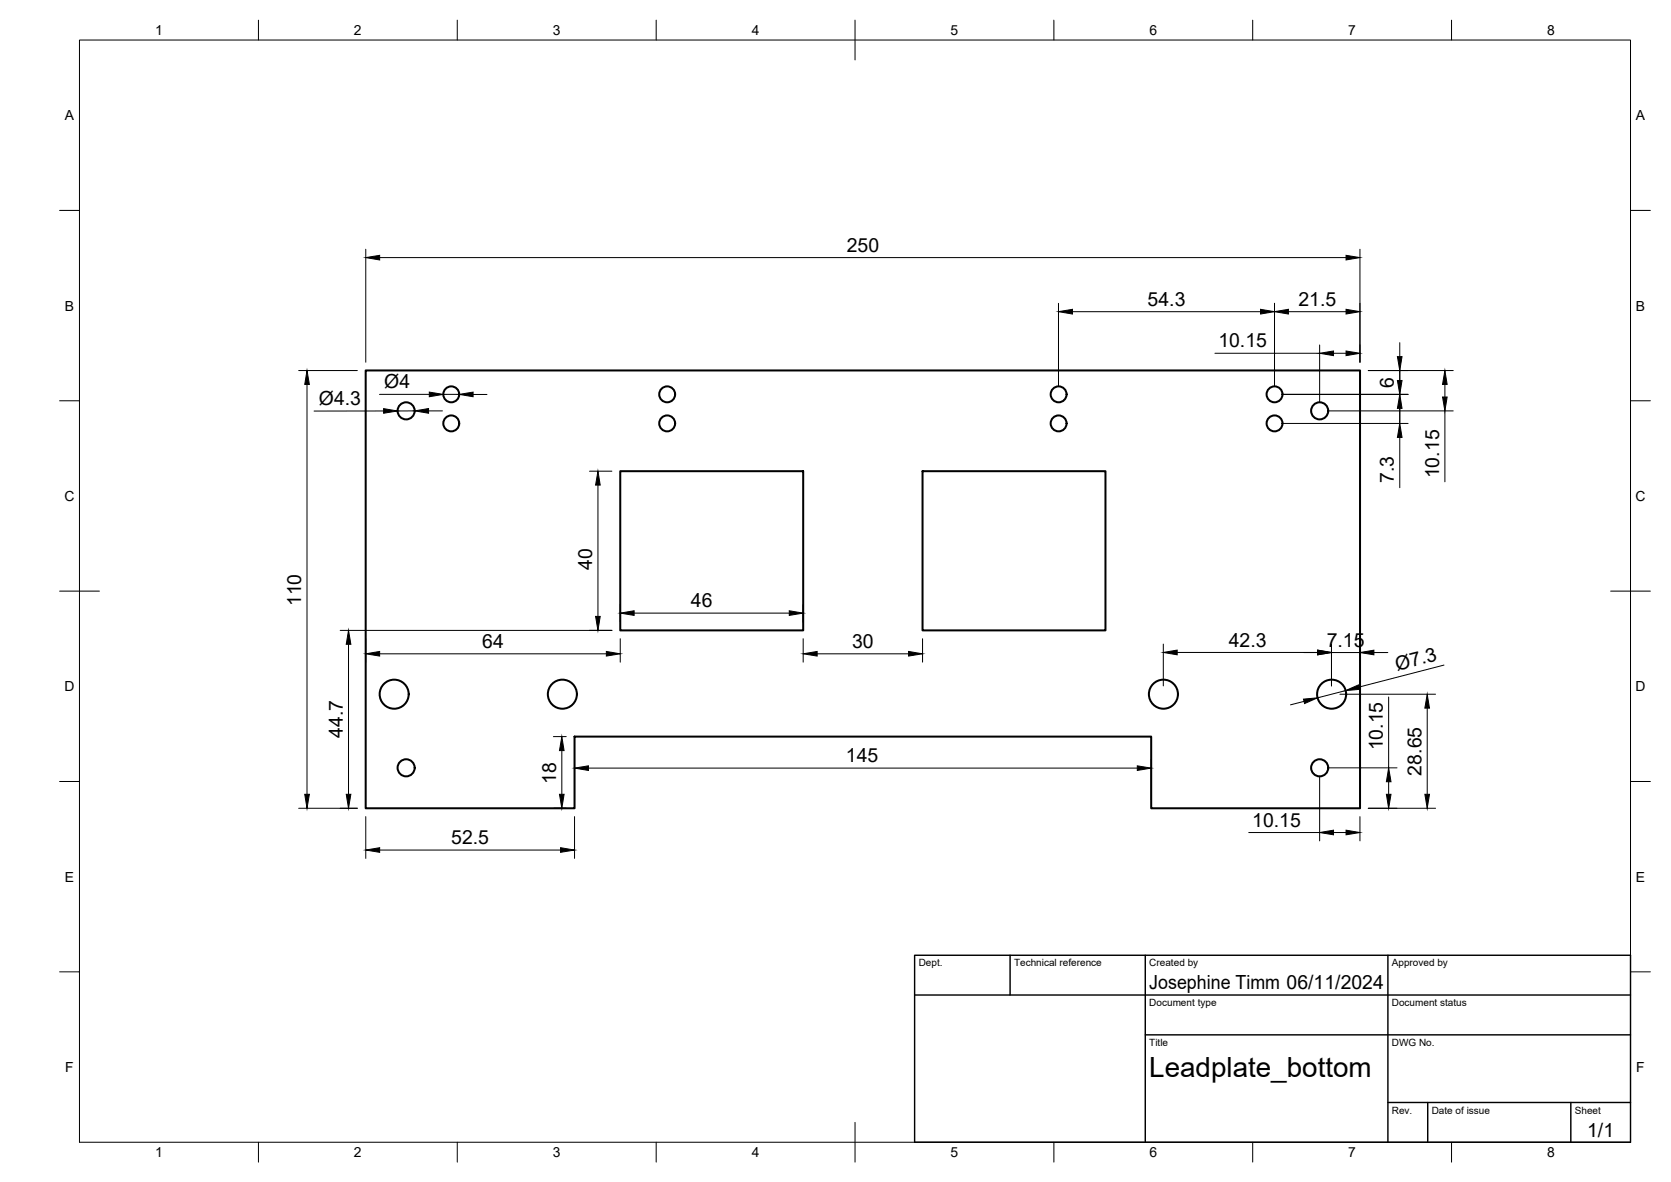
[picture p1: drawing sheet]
<svg xmlns="http://www.w3.org/2000/svg" width="420mm" height="297mm" viewBox="0 0 420 297" stroke-linecap="round" stroke-linejoin="round" font-family="sans-serif">
<!-- layer: Visible -->
<g fill="none" stroke="#000" stroke-width=".51">
<path d="M91.9 93.1h250.1v110h-52.5v-18h-145v18h-52.6zM156 118.4h46v40h-46zM232 118.4h46v40h-46z"/>
<circle cx="113.5" cy="99.1" r="2"/>
<circle cx="167.8" cy="99.1" r="2"/>
<circle cx="266.2" cy="99.1" r="2"/>
<circle cx="320.5" cy="99.1" r="2"/>
<circle cx="102.1" cy="103.2" r="2.15"/>
<circle cx="113.5" cy="106.4" r="2"/>
<circle cx="167.8" cy="106.4" r="2"/>
<circle cx="266.2" cy="106.4" r="2"/>
<circle cx="320.5" cy="106.4" r="2"/>
<circle cx="331.8" cy="103.2" r="2.15"/>
<circle cx="99.1" cy="174.5" r="3.7"/>
<circle cx="141.4" cy="174.5" r="3.7"/>
<circle cx="292.5" cy="174.5" r="3.7"/>
<circle cx="334.8" cy="174.5" r="3.7"/>
<circle cx="102.1" cy="193" r="2.15"/>
<circle cx="331.8" cy="193" r="2.15"/>
</g>
<!-- layer: BORDER -->
<g fill="none" stroke="#000" stroke-width=".25">
<path d="M20 10.1h390v276.9h-390zM65 5.1v5M115 5.1v5M165 5.1v5M215 5.1v10M265 5.1v5M315 5.1v5M365 5.1v5M15 52.9h5M410 52.9h5M15 100.7h5M410 100.7h5"/>
<path d="M15 148.6h10M405 148.6h10M15 196.4h5M410 196.4h5M15 244.2h5M410 244.2h5M65 287v5M115 287v5M165 287v5M215 282.1v9.9M265 287v5M315 287v5"/>
<path d="M365 287v5"/>
</g>
<!-- layer: TITLEBLOCK -->
<path d="M230 240.1h180v46.9h-180zM230 250h180M254 240.1v9.9M288 240.1v46.9M349 240.1v46.9M288 260.1h122M349 277.1h61M359 277.1v9.9M395 277.1v9.9" fill="none" stroke="#000" stroke-width=".36"/>
<!-- layer: FD_Dimensions -->
<g fill="none" stroke="#000" stroke-width=".25">
<path d="M92 62.6v28.4M95.5 64.7h243M266.1 76.2v20.8M269.7 78.3h47.2M320.5 76.2v20.8M324 78.3h14.5M341.9 62.6v28.4M75.1 93.1h14.8M77.2 96.6v103M95.4 99.1h12.5M111.5 99.1h4M119 99.1h3.4"/>
<path d="M305.5 88.8h26.3M322.6 99.1h31.5M331.8 86.7v14.5M335.3 88.8h3.2M344 93.1h21.4M352 86.1v3.5M352 92.1v14.3M363.3 96.6v3.2M96.5 103.3h-17.5M104.3 103.3h-4.4M107.8 103.3h3.5M148.2 118.4h5.7"/>
<path d="M322.6 106.4h31.5M333.9 103.3h31.5M352 109.9v12.7M363.3 103.3v17.8M150.3 121.9v33M85.5 158.4h68.4M156 152v4.3M159.4 154.1h39.1M202 152v4.3M87.6 161.9v37.7M92 160.5v5.9M95.5 164.3h57"/>
<path d="M156 160.5v5.9M202 160.5v5.9M205.5 164.3h23M232 160.5v5.9M292.5 161.9v10.5M296 164h35.3M327.8 164h3.5M327.9 176.3l-3.4 .8M334.8 161.9v10.5M334.8 164h7.1M336.9 174.5h24.1M338.3 173.6l-7 1.8"/>
<path d="M341.9 164.1v2M345.5 164h3.5M349.2 175.2v17.8M358.9 178v21.6M363.1 167.1l-21.4 5.6M139.1 185.1h3.3M141.3 188.6v11M144.5 190.9v10.1M148 193h138M289.5 190.9v10.1M331.8 195.1v16.2M333.9 193h17.4"/>
<path d="M349.2 196.5v3.1M75.1 203.1h14.8M92 205.2v10.5M95.5 213.6h45.4M139.1 203.1h3.3M144.5 205.2v10.5M314 209.2h17.8M335.3 209.2h3.2M341.9 205.2v6.1M344 203.1h17"/>
</g>
<g fill="#000" stroke="#000" stroke-width=".25">
<path d="M92 64.7l3.5-.5v1.1zM266.1 78.3l3.6-.6v1.2zM316.9 77.7l3.6 .6-3.6 .6zM320.5 78.3l3.5-.6v1.2zM338.5 64.2l3.4 .5-3.4 .6zM338.5 77.7l3.4 .6-3.4 .6zM77.2 93.1l.6 3.5h-1.2zM107.9 98.5l3.6 .6-3.6 .6zM115.5 99.1l3.5-.6v1.2zM331.8 88.8l3.5-.6v1.2zM338.5 88.2l3.4 .6-3.4 .6zM351.4 89.6h1.1l-.5 3.5z"/>
<path d="M351.4 95.6h1.1l-.5 3.5zM363.3 93.1l.6 3.5h-1.2zM362.7 99.8h1.2l-.6 3.5zM96.5 102.7l3.4 .6-3.4 .6zM104.3 103.3l3.5-.6v1.2zM352 99.1l.5 3.5h-1.1zM352 106.4l.5 3.5h-1.1zM150.3 118.4l.6 3.5h-1.1zM149.8 154.9h1.1l-.6 3.5zM156 154.1l3.4-.6v1.2zM198.5 153.5l3.5 .6-3.5 .6zM87.6 158.4l.6 3.5h-1.1z"/>
<path d="M92 164.3l3.5-.6v1.2zM152.5 163.7l3.5 .6-3.5 .6zM202 164.3l3.5-.6v1.2zM228.5 163.7l3.5 .6-3.5 .6zM292.5 164l3.5-.6v1.2zM327.7 175.7l3.6-.3-3.3 1.4zM331.3 163.4l3.5 .6-3.5 .6zM338.3 173.6l3.3-1.5 .3 1.1zM341.9 164l3.6-.6v1.2zM358.9 174.5l.5 3.5h-1.1zM76.6 199.6h1.2l-.6 3.5zM87.1 199.6h1.1l-.6 3.5z"/>
<path d="M140.7 199.6h1.1l-.5 3.5zM141.3 185.1l.5 3.5h-1.1zM144.5 193l3.5-.5v1.1zM286 192.5l3.5 .5-3.5 .6zM348.6 199.6h1.2l-.6 3.5zM349.2 193l.6 3.5h-1.2zM358.3 199.6h1.1l-.5 3.5zM92 213.6l3.5-.6v1.2zM140.9 213l3.6 .6-3.6 .6zM331.8 209.2l3.5-.6v1.2zM338.5 208.6l3.4 .6-3.4 .6z"/>
</g>
<text font-size="7" x="289" y="270.6">Leadplate_bottom</text>
<g font-size="4.9">
<text x="212.9" y="63.3">250</text>
<text x="288.6" y="76.9">54.3</text>
<text x="326.5" y="76.9">21.5</text>
<text x="306.3" y="87.3">10.15</text>
<text x="80.2" y="101.8">Ø4.3</text>
<text x="96.6" y="97.6">Ø4</text>
<text x="350.5" y="97.5" transform="rotate(-90 350.5 97.5)">6</text>
<text x="350.5" y="121.4" transform="rotate(-90 350.5 121.4)">7.3</text>
<text x="361.8" y="120.2" transform="rotate(-90 361.8 120.2)">10.15</text>
<text x="148.9" y="143.2" transform="rotate(-90 148.9 143.2)">40</text>
<text x="75.7" y="152.3" transform="rotate(-90 75.7 152.3)">110</text>
<text x="173.7" y="152.6">46</text>
<text x="121.3" y="162.8">64</text>
<text x="214.2" y="162.8">30</text>
<text x="309" y="162.5">42.3</text>
<text x="333.6" y="162.5">7.15</text>
<text x="351.3" y="168.6" transform="rotate(-14 351.3 168.6)">Ø7.3</text>
<text x="86.2" y="185.4" transform="rotate(-90 86.2 185.4)">44.7</text>
<text x="212.7" y="191.6">145</text>
<text x="347.7" y="188.6" transform="rotate(-90 347.7 188.6)">10.15</text>
<text x="139.8" y="197" transform="rotate(-90 139.8 197)">18</text>
<text x="357.4" y="194.9" transform="rotate(-90 357.4 194.9)">28.65</text>
<text x="314.9" y="207.8">10.15</text>
<text x="113.5" y="212.2">52.5</text>
<text x="289" y="248.5">Josephine Timm 06/11/2024</text>
<text x="399.1" y="285.7">1/1</text>
</g>
<g font-size="3.5">
<text x="39" y="8.8">1</text>
<text x="89" y="8.8">2</text>
<text x="139" y="8.8">3</text>
<text x="189" y="8.8">4</text>
<text x="239" y="8.8">5</text>
<text x="289" y="8.8">6</text>
<text x="339" y="8.8">7</text>
<text x="389" y="8.8">8</text>
<text x="16.3" y="30.2">A</text>
<text x="411.3" y="30.2">A</text>
<text x="16.3" y="78">B</text>
<text x="411.3" y="78">B</text>
<text x="16.2" y="125.9">C</text>
<text x="411.2" y="125.9">C</text>
<text x="16.2" y="173.7">D</text>
<text x="411.2" y="173.7">D</text>
<text x="16.3" y="221.6">E</text>
<text x="411.3" y="221.6">E</text>
<text x="16.4" y="269.4">F</text>
<text x="411.4" y="269.4">F</text>
<text x="39" y="290.8">1</text>
<text x="89" y="290.8">2</text>
<text x="139" y="290.8">3</text>
<text x="189" y="290.8">4</text>
<text x="239" y="290.8">5</text>
<text x="289" y="290.8">6</text>
<text x="339" y="290.8">7</text>
<text x="389" y="290.8">8</text>
</g>
<g font-size="2.5">
<text x="231" y="242.9">Dept.</text>
<text x="255" y="242.9">Technical reference</text>
<text x="289" y="242.9">Created by</text>
<text x="350" y="242.9">Approved by</text>
<text x="289" y="252.8">Document type</text>
<text x="350" y="252.8">Document status</text>
<text x="289" y="262.9">Title</text>
<text x="350" y="262.9">DWG No.</text>
<text x="350" y="279.9">Rev.</text>
<text x="360" y="279.9">Date of issue</text>
<text x="396" y="279.9">Sheet</text>
</g>
</svg>
